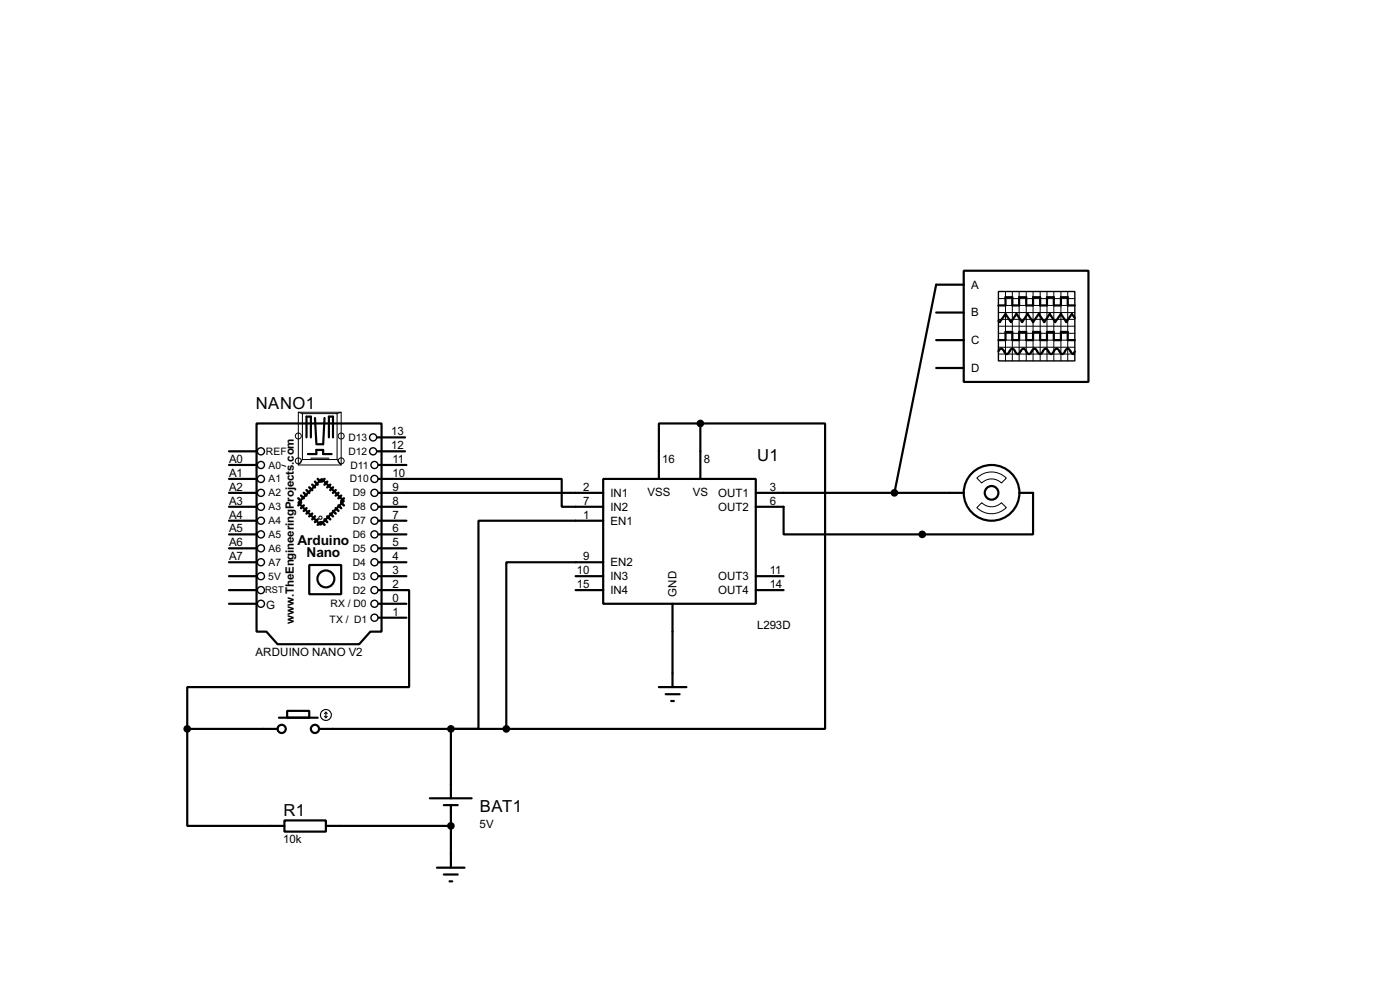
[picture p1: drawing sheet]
<svg xmlns="http://www.w3.org/2000/svg" width="256mm" height="180mm" viewBox="0 0 256 180" stroke-linecap="round" stroke-linejoin="round" font-family="sans-serif">
<g fill="none" stroke="#000" stroke-width=".4">
<path d="M171.5 57.2h5.1M176.6 49.6h22.8v20.3h-22.8zM176.6 52.1h-5.1l-7.6 38.1M182.9 55.9h1.3v-1.5h1.3v1.5h1.2v-1.5h1.3v1.5h1.3v-1.5h1.3v1.5h1.2v-1.5h1.3v1.5h1.3v-1.5h1.2v1.5h1.3M196.9 58.2l-.5-.7-1 1.5-1-1.5-1.1 1.5-1-1.5-1 1.5-1-1.5-1 1.5-1-1.5-1 1.5-1.1-1.5-1 1.5-1-1.5-1 1.5-.3-.3M47 77.5h22.9v38.1h-2l-2.1 2.3h-14.9l-2.1-2.3h-1.8zM57.7 76.5l.3 4.6M59.5 76.5l-.3 4.8h-1.2M128.3 77.5h22.9v55.9h-58.4M128.3 77.5h-7.6v10.2M128.3 77.5v10.2M171.5 62.3h5.1"/>
<path d="M171.5 67.4h5.1M182.9 64.3l.3-.4a.6 .6 0 0 1 .8 .5l.5 .4 .2-.1 .5-.8 .3-.1 .2 .1 .5 .8 .3 .1 .2-.1 .3-.4a.54 .54 0 0 1 .7-.4l.5 .8 .3 .1 .3-.1 .5-.8 .2-.1 .3 .1 .2 .4a.54 .54 0 0 0 .8 .4l.5-.8 .3-.1 .2 .1 .5 .8 .3 .1 .2-.1 .3-.4a.54 .54 0 0 1 .7-.4l.5 .8 .3 .1 .3-.1 .4-.8 .3-.1 .3 .1 .5 .8 .3 .1 .2-.5M182.9 62.3h1.3v-1.5h1.3v1.5h1.2v-1.5h1.3v1.5h1.3v-1.5h1.3v1.5h1.2v-1.5h1.3v1.5h1.3v-1.5h1.2v1.5h1.3M42 90.2h5M42 97.8h5M42 95.3h5M42 92.8h5M42 87.7h5M42 85.1h5M42 82.6h5M56.2 80.1v-3.8h.8v3.8M56.4 83.1h1.6v-.7h1.2v.7h1.6"/>
<path d="M59 87.7l4 4-4.3 4.4-4-4.1zM60.3 80.1v-3.8h.7v3.8M69.1 82.6h5.1M69.1 80.1h5.1M69.4 87.7h33.5v5.1h7.6M69.4 90.2h41.1M69.4 97.8h5.1M69.4 95.3h5.1M69.4 92.8h5.1M69.4 85.1h5.1M110.5 87.7h28v22.8h-28zM110.5 95.3h-22.8v38.1h-5.1v12.7"/>
<path d="M138.5 90.2h38.1M186.7 90.2h2.6v7.6h-45.7v-5h-5.1M42 110.5h5M42 108h5M42 105.5h5M42 102.9h5M42 100.4h5M56.7 103.4h5.8v5.4h-5.8zM69.4 108h5.6v17.8h-40.7v7.6M69.4 110.5h5.1M69.4 113.1h5.1M69.4 105.5h5.1"/>
<path d="M69.4 102.9h5.1M69.4 100.4h5.1M105.5 108h5M105.5 105.5h5M110.5 102.9h-17.7v30.5M123.2 110.5v15.3M138.5 108h5.1M138.5 105.5h5.1M34.3 133.4v17.8h17.8M34.3 133.4h16.6M51.1 131.4h7.1M52.6 130.1h4.1v1.3h-4.1z"/>
<path d="M58.5 133.4h34.3M120.7 125.8h5.1M122 127.1h2.5M123 128.3h.5M52.1 150.2h7.6v2h-7.6zM59.7 151.2h22.9M78.8 146.1h7.6M80.1 158.8h5M81.3 147.4h2.6M82.6 147.4v11.4M81.3 160.1h2.6M82.4 161.3h.5"/>
<circle cx="181.6" cy="90.2" r="5.1"/>
<circle cx="181.6" cy="90.2" r="1.25"/>
<circle cx="59.7" cy="106" r="1.55"/>
<circle cx="51.6" cy="133.4" r=".75"/>
<circle cx="57.7" cy="133.4" r=".75"/>
</g>
<circle cx="82.6" cy="151.2" r=".2" fill="#000"/>
<g fill="none" stroke="#000" stroke-width=".18">
<path d="M182.9 57.2h14M182.9 54.7h14M182.9 55.9h14M182.9 58.5h14M182.9 59.7h14M184.2 53.4v12.7M185.5 53.4v12.7M186.7 53.4v12.7M188 53.4v12.7M189.3 53.4v12.7M190.6 53.4v12.7M191.8 53.4v12.7"/>
<path d="M193.1 53.4v12.7M194.4 53.4v12.7M195.6 53.4v12.7M54.7 75.5h7.8v9.6h-7.8zM54.7 75.5l.7 .2M55.4 75.7h6.4v8.4h-6.4zM62.5 75.5l-.7 .2M182.9 61h14M182.9 62.3h14M182.9 63.6h14M182.9 64.8h14M51.6 85.1l.8 .3"/>
<path d="M55.4 84.1l-.7 1M61.8 84.1l.7 1M179 92.9l.9-.9a2.54 2.54 0 0 0 3.6 0l.9 .9a3.8 3.8 0 0 1-5.4 0zM179 87.5a3.8 3.8 0 0 1 5.4 0l-.9 .9a2.54 2.54 0 0 0-3.6 0z"/>
<circle cx="54.6" cy="79.8" r=".55"/>
<circle cx="62.5" cy="79.8" r=".55"/>
<circle cx="54.6" cy="84.4" r=".55"/>
<circle cx="58.7" cy="94.8" r=".3"/>
<circle cx="62.5" cy="84.4" r=".55"/>
</g>
<g fill="none" stroke="#000" stroke-width=".25">
<path d="M182.9 53.4h14v12.7h-14z"/>
<circle cx="47.8" cy="95.3" r=".65"/>
<circle cx="47.8" cy="92.8" r=".65"/>
<circle cx="47.8" cy="87.7" r=".65"/>
<circle cx="47.8" cy="97.8" r=".65"/>
<circle cx="47.8" cy="90.2" r=".65"/>
<circle cx="47.8" cy="85.1" r=".65"/>
<circle cx="47.8" cy="82.6" r=".65"/>
<circle cx="68.3" cy="80.1" r=".65"/>
<circle cx="68.3" cy="82.6" r=".65"/>
<circle cx="68.6" cy="95.3" r=".65"/>
<circle cx="68.6" cy="97.8" r=".65"/>
<circle cx="68.6" cy="90.2" r=".65"/>
<circle cx="68.6" cy="85.1" r=".65"/>
<circle cx="68.6" cy="87.7" r=".65"/>
<circle cx="68.6" cy="92.8" r=".65"/>
<circle cx="47.8" cy="102.9" r=".65"/>
<circle cx="47.8" cy="110.5" r=".65"/>
<circle cx="47.8" cy="105.5" r=".65"/>
<circle cx="47.8" cy="100.4" r=".65"/>
<circle cx="47.8" cy="108" r=".65"/>
<circle cx="68.6" cy="110.5" r=".65"/>
<circle cx="68.6" cy="113.1" r=".65"/>
<circle cx="68.6" cy="102.9" r=".65"/>
<circle cx="68.6" cy="105.5" r=".65"/>
<circle cx="68.6" cy="100.4" r=".65"/>
<circle cx="68.6" cy="108" r=".65"/>
</g>
<g fill="none" stroke="#000" stroke-width=".2">
<path d="M57 83.9h3.3M59.5 131.1l.2 .3M59.7 130.4v1M59.7 130.4l-.2 .2M59.7 130.4l.3 .2M60 131.1l-.3 .3"/>
<circle cx="59.7" cy="130.9" r="1"/>
</g>
<g fill="none" stroke="#000" stroke-width=".45">
<path d="M54.7 91.2l.5 .5M55.2 90.7l.5 .5M55.2 92l-.5 .5M55.7 90.2l.5 .5M55.7 92.5l-.5 .5M56.2 89.7l.5 .5M56.2 93l-.5 .5M56.7 89.2l.5 .5M56.7 93.5l-.5 .5M57.2 88.7l.5 .5M57.2 94l-.5 .5M57.7 88.2l.5 .5"/>
<path d="M57.7 94.5l-.5 .6M58.2 87.7l.5 .5M58.2 95.1l-.5 .5M58.7 95.6l-.5 .5M59 95.6l.5 .5M59.5 95.1l.5 .5M59.5 87.7l-.5 .5M60 94.5l.5 .6M60 88.2l-.5 .5M60.5 94l.5 .5M60.5 88.7l-.5 .5M61 93.5l.5 .5"/>
<path d="M61 89.2l-.5 .5M61.5 93l.5 .5M61.5 89.7l-.5 .5M62 92.5l.5 .5M62 90.2l-.5 .5M62.5 92l.5 .5M62.5 90.7l-.5 .5M63 91.2l-.5 .5"/>
</g>
<g fill="#000" stroke="#000" stroke-width=".4">
<circle cx="128.3" cy="77.5" r=".5"/>
<circle cx="163.8" cy="90.2" r=".5"/>
<circle cx="168.9" cy="97.8" r=".5"/>
<circle cx="34.3" cy="133.4" r=".5"/>
<circle cx="82.6" cy="133.4" r=".5"/>
<circle cx="92.7" cy="133.4" r=".5"/>
<circle cx="82.6" cy="151.2" r=".5"/>
</g>
<g font-size="3.4">
<text x="46.9" y="74.8">NANO1</text>
<text x="138.7" y="84.3">U1</text>
<text x="52" y="149.4">R1</text>
<text x="87.9" y="148.7">BAT1</text>
</g>
<g font-size="2.8">
<text x="54.5" y="99.7">Arduino</text>
<text x="56.1" y="102">Nano</text>
</g>
<g font-size="2.4">
<text x="177.9" y="52.8">A</text>
<text x="177.9" y="57.9">B</text>
<text x="177.9" y="63">C</text>
<text x="177.9" y="68.1">D</text>
<text x="71.7" y="82.2">12</text>
<text x="71.7" y="79.7">13</text>
<text x="42" y="89.8">A2</text>
<text x="42" y="87.3">A1</text>
<text x="42" y="84.7">A0</text>
<text x="71.9" y="89.8">9</text>
<text x="71.9" y="87.3">10</text>
<text x="71.9" y="84.7">11</text>
<text x="106.9" y="89.8">2</text>
<text x="121.3" y="84.7">16</text>
<text x="129" y="84.7">8</text>
<text x="141" y="89.8">3</text>
<text x="42" y="94.9">A4</text>
<text x="42" y="92.4">A3</text>
<text x="71.9" y="94.9">7</text>
<text x="71.9" y="92.4">8</text>
<text x="106.9" y="92.4">7</text>
<text x="106.9" y="94.9">1</text>
<text x="111.8" y="90.9">IN1</text>
<text x="111.8" y="93.5">IN2</text>
<text x="118.6" y="90.8">VSS</text>
<text x="126.9" y="90.8">VS</text>
<text x="131.5" y="90.9">OUT1</text>
<text x="131.5" y="93.5">OUT2</text>
<text x="141" y="92.4">6</text>
<text x="42" y="97.4">A5</text>
<text x="42" y="100">A6</text>
<text x="71.9" y="100">5</text>
<text x="71.9" y="97.4">6</text>
<text x="111.8" y="96">EN1</text>
<text x="42" y="102.5">A7</text>
<text x="71.9" y="107.6">2</text>
<text x="71.9" y="105.1">3</text>
<text x="71.9" y="102.5">4</text>
<text x="105.7" y="105.1">10</text>
<text x="105.7" y="107.6">15</text>
<text x="106.9" y="102.5">9</text>
<text x="111.8" y="106.2">IN3</text>
<text x="111.8" y="103.6">EN2</text>
<text x="131.5" y="106.2">OUT3</text>
<text x="141" y="105.1">11</text>
<text x="141" y="107.6">14</text>
<text x="48.8" y="111.5">G</text>
<text x="71.9" y="110.1">0</text>
<text x="71.9" y="112.7">1</text>
<text x="111.8" y="108.7">IN4</text>
<text x="123.9" y="109.2" transform="rotate(-90 123.9 109.2)">GND</text>
<text x="131.5" y="108.7">OUT4</text>
<text x="53.8" y="114.2" transform="rotate(-90 53.8 114.2)">www.TheEngineeringProjects.com</text>
<text x="138.7" y="115.2">L293D</text>
<text x="46.8" y="120">ARDUINO NANO V2</text>
<text x="51.9" y="154.3">10k</text>
<text x="87.9" y="151.6">5V</text>
</g>
<g font-size="2.1">
<text x="48.7" y="83.3">REF</text>
<text x="63.8" y="83.3">D12</text>
<text x="63.8" y="80.7">D13</text>
<text x="49.2" y="88.3">A1</text>
<text x="49.2" y="85.7">A0</text>
<text x="64.1" y="88.3">D10</text>
<text x="64.2" y="85.7">D11</text>
<text x="49.2" y="96">A4</text>
<text x="49.2" y="93.4">A3</text>
<text x="49.2" y="90.8">A2</text>
<text x="64.6" y="90.8">D9</text>
<text x="64.6" y="93.4">D8</text>
<text x="64.6" y="96">D7</text>
<text x="49.2" y="101">A6</text>
<text x="49.2" y="98.5">A5</text>
<text x="64.6" y="98.5">D6</text>
<text x="64.6" y="101">D5</text>
<text x="49.2" y="106.1">5V</text>
<text x="49.2" y="103.6">A7</text>
<text x="64.6" y="103.6">D4</text>
<text x="64.6" y="106.1">D3</text>
<text x="60.4" y="114">TX / D1</text>
<text x="60.5" y="111.2">RX / D0</text>
<text x="64.6" y="108.7">D2</text>
</g>
<text font-size="1.9" x="48.6" y="108.6">RST</text>
</svg>
